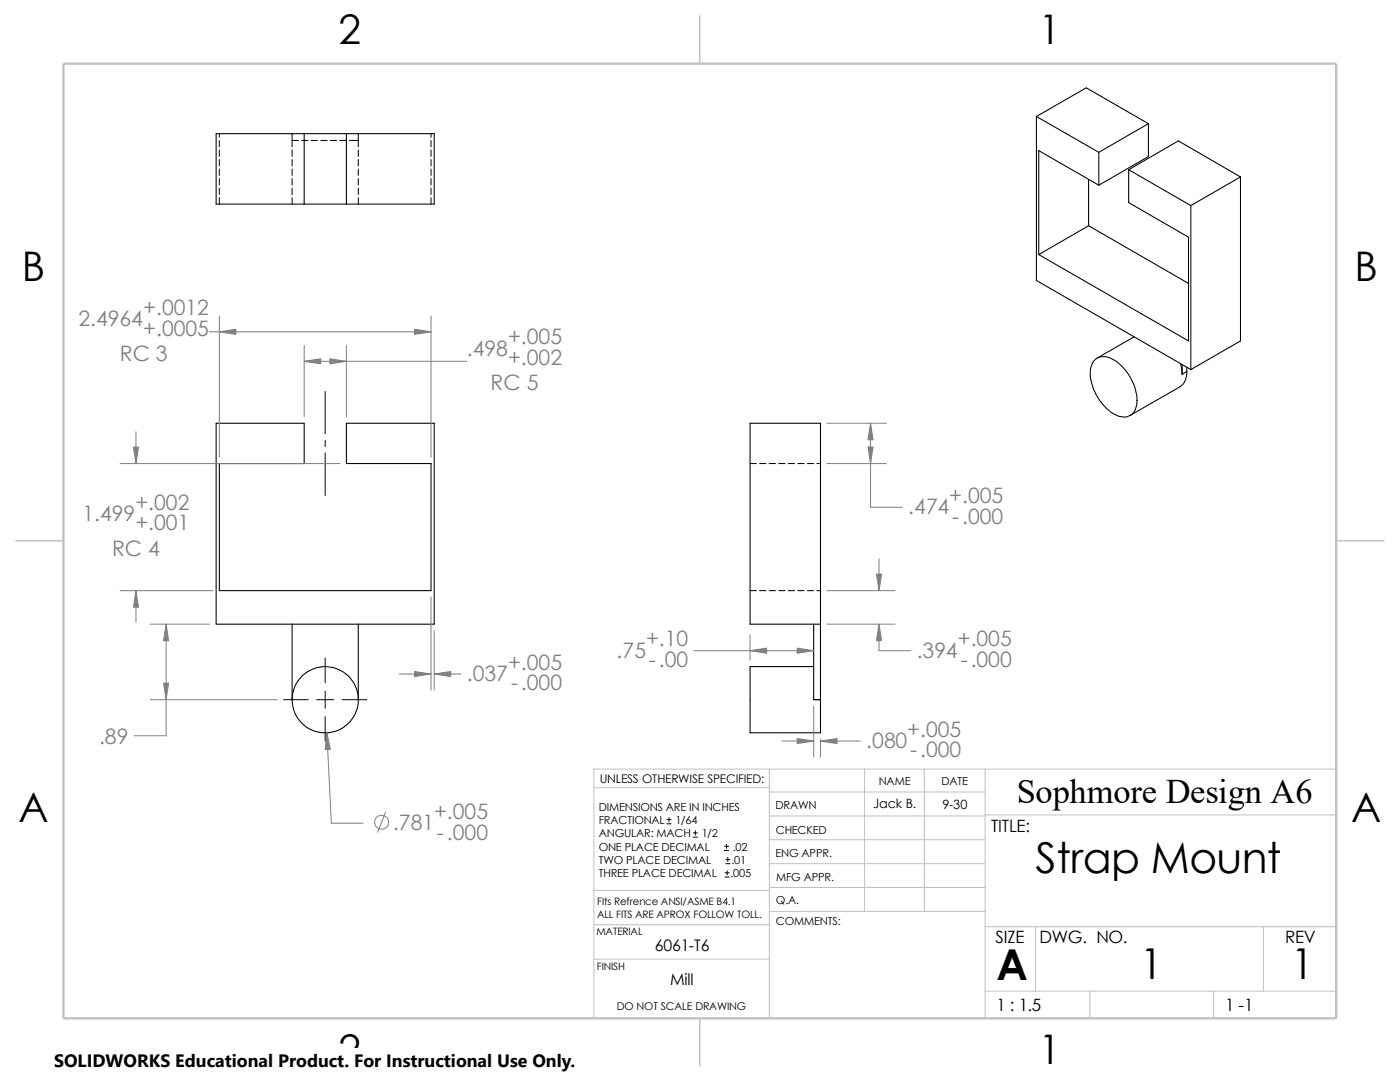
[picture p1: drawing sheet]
<svg xmlns="http://www.w3.org/2000/svg" width="279mm" height="216mm" viewBox="0 0 279 216" stroke-linecap="round" stroke-linejoin="round" font-family="sans-serif">
<g fill="none" stroke="#c0c0c0" stroke-width=".2">
<path d="M118.5 157.2h35M153.5 158h43.1M153.5 153.5v49.7M172.6 153.5v28.4M184.4 153.5v28.4M196.6 153.5v49.7M266.7 153.5h-148.2v49.7M118.5 177.7h35.1M153.5 172.3h43.1M153.5 177.1h43.1M153.5 167.6h43.1M153.5 162.8h43.1"/>
<path d="M196.6 162.6h70.1M118.5 191.4h35M118.5 184.5h35.1M153.6 181.9h43M196.6 184.9h70.1M196.6 197.8h70.1M206.7 184.9v12.9M217.5 197.8v5.4M242.2 197.8v5.4M252.1 184.9v12.9"/>
</g>
<path d="M139.7 3.2v9.5M3.1 107.9h9.6M266.7 107.9h9.5M139.7 203.2v9.5" fill="none" stroke="#c0c0c0" stroke-width=".21"/>
<path d="M12.7 12.7h254v190.5h-254z" fill="none" stroke="#c0c0c0" stroke-width=".47"/>
<g fill="none" stroke="#000" stroke-width=".21">
<path d="M43.1 26.7h43.6v14h-43.6zM60.7 26.7v14M69.1 26.7v14M206.8 23.2v32.8l30.9 17.7M206.8 23.2l12.5 7.2M206.8 23.2l10-5.7 12.4 7.2M217.3 35.8v9.2M219.3 30.4v6.6M219.3 37l-12-6.9v20.7M225.3 33.9v6.5l11.9 6.9v20.7l-29.9-17.2M225.3 33.9l12.4 7.1M225.3 33.9l9.9-5.8 12.4 7.2"/>
<path d="M229.2 24.7l-9.9 5.7M229.2 24.7v6.5l-9.9 5.8M247.6 35.3l-9.9 5.7M247.6 35.3v32.7l-9.9 5.7M217.3 45l-10 5.8M217.3 45l19.9 11.6M237.7 41v32.7M218.2 72.1a3 3 0 0 1 4.3-.2 10.1 10.1 0 0 1 4.4 8.9 2.72 2.72 0 0 1-4.4 1.9 10 10 0 0 1-4.9-9.1zM226.3 67.2l-7.4 4.3M235.6 72.6l.3 2.1M235.9 72.8v1.9M236.9 74.1a3.4 3.4 0 0 1-1.4 3.1l-9.9 5.7"/>
<path d="M236.9 74.1l-1 .6M236.9 73.3v.8M43.1 84.5h17.6v8h-16.9v25.4h42.2v-25.4h-16.9v-8h17.6v40h-43.6zM58.3 124.5v15.1M71.5 124.5v15.1M162.4 133h-12.7v13.2h14v-6.6M162.4 124.5v15.1h1.3M163.7 124.5h-14v-40h14v55.1"/>
<circle cx="64.9" cy="139.6" r="6.6"/>
</g>
<g fill="none" stroke="#000" stroke-width=".2">
<path d="M43.8 26.7v.7M43.8 28v1.3M43.8 29.9v1.3M43.8 31.8v1.3M43.8 33.7v1.3M43.8 35.6v1.3M43.8 37.5v1.3M43.8 39.5v1.2M58.3 26.7v2.6M58.3 29.9v1.3M58.3 31.8v1.3M58.3 33.7v1.3"/>
<path d="M58.3 35.6v1.3M58.3 37.5v1.3M58.3 39.5v1.2M58.3 28h1.3M60.2 28h1.3M62.1 28h1.3M64 28h1.3M65.9 28h1.3M67.8 28h1.3M69.7 28h1.8M71.5 26.7v2.6M71.5 29.9v1.3"/>
<path d="M71.5 31.8v1.3M71.5 33.7v1.3M71.5 35.6v1.3M71.5 37.5v1.3M71.5 39.5v1.2M86 26.7v.7M86 28v1.3M86 29.9v1.3M86 31.8v1.3M86 33.7v1.3M86 35.6v1.3M86 37.5v1.3"/>
<path d="M86 39.5v1.2M64.9 78.1v8.5M64.9 87.8v1.3M64.9 90.4v8.4M149.7 92.5h1.3M151.6 92.5h1.3M153.5 92.5h1.3M155.4 92.5h1.3M157.3 92.5h1.3M159.2 92.5h1.3M161.1 92.5h1.3M163 92.5h.7"/>
<path d="M149.7 117.9h1.3M151.6 117.9h1.3M153.5 117.9h1.3M155.4 117.9h1.3M157.3 117.9h1.3M159.2 117.9h1.3M161.1 117.9h1.3M163 117.9h.7M56.6 139.6h4.9M63.2 139.6h3.4M64.9 131.3v4.9M64.9 137.9v3.4"/>
<path d="M68.3 139.6h4.9M162.4 139.6h1.3M64.9 143v4.9M133.1 164.4h.8M133.1 163.5h.8M133.5 163.2v.8M138.3 167h.9M138.3 166.2h.9M138.8 165.8v.8M144.6 169.7h.8M144.6 168.9h.8M144.7 175h.8"/>
<path d="M144.7 174.2h.8M144.9 172.3h.8M144.9 171.5h.8M145 168.4v.9M145.1 173.7v.9M145.2 171.1v.8"/>
</g>
<g fill="none" stroke="#808080" stroke-width=".2">
<path d="M41.7 66.2h44.3M43.8 63v28.2M60.7 68.9v14.3M60.7 72.1h32.5M69.1 68.9v14.3M86 63v28.2M24 92.5h43.9M27.1 86.1v6.4M165 92.5h11.9M165 84.5h11.9M173.7 84.5v16.7h6.4M24 117.9h18.5"/>
<path d="M27.1 117.9v6.3M86 119.1v18.6M165 117.9h13.6M175.4 111.5v6.4M30 124.5h11.9M30 139.6h25.3M33.1 124.5v22.3h-6.3M79.7 134.5h6.3M86.7 125.8v11.9M86.7 134.5h5.3M138.5 129.8h23.9M149.7 126.7v5"/>
<path d="M165 124.5h13.6M175.4 124.5v5.3h6.4M65.2 146.2l.9 18.1h6.4M156 147.9h6.4M162.4 140.9v10.1M163.7 147.5v3.5M163.7 147.9h8M77 162.1l-1.6 4"/>
<circle cx="76.2" cy="164.1" r="1.4"/>
</g>
<g fill="#808080" stroke="#808080" stroke-width=".2">
<path d="M173.2 89.2h1l-.5 3.3z"/>
<path d="M173.7 84.5l.5 3.3h-1z"/>
<path d="M159.1 147.4l3.3 .5-3.3 .5z"/>
<path d="M163.7 147.9l3.3-.5v1z"/>
<path d="M149.7 129.8l3.3-.5v1z"/>
<path d="M159.1 129.3l3.3 .5-3.3 .5z"/>
<path d="M174.9 114.6h1l-.5 3.3z"/>
<path d="M175.4 124.5l.5 3.3h-1z"/>
<path d="M32.6 136.3h1.1l-.6 3.3z"/>
<path d="M33.1 124.5l.6 3.3h-1.1z"/>
<path d="M65.8 71.6l3.3 .5-3.3 .5z"/>
<path d="M65.2 146.2l.7 3.3-1 .1z"/>
<path d="M60.7 72.1l3.3-.5v1z"/>
<path d="M27.1 117.9l.5 3.3h-1z"/>
<path d="M26.6 89.2h1l-.5 3.3z"/>
<path d="M43.8 66.2l3.3-.5v1z"/>
<path d="M82.7 65.7l3.3 .5-3.3 .5z"/>
<path d="M86.7 134.5l3.3-.5v1z"/>
<path d="M82.7 134l3.3 .5-3.3 .5z"/>
</g>
<path d="M10.8 209.2h104.1v6.7h-104.1z" fill="#fff"/>
<g font-size="8.5">
<text x="206.7" y="174.1">Strap Mount</text>
<text x="198.8" y="195.5">A</text>
<text x="227.5" y="195.3">1</text>
<text x="257.6" y="195.3">1</text>
</g>
<g font-size="8.1">
<text x="67.6" y="8.8">2</text>
<text x="207.3" y="8.8">1</text>
<text x="4.4" y="56.1">B</text>
<text x="270.3" y="56.1">B</text>
<text x="3.7" y="164.1">A</text>
<text x="269.6" y="164.1">A</text>
<text x="67.6" y="212.3">2</text>
<text x="207.3" y="212.3">1</text>
</g>
<text font-size="6.9" x="202.9" y="160.1">Sophmore Design A6</text>
<g font-size="4.2" fill="#808080">
<text x="15.7" y="65.1">2.4964</text>
<text x="28.6" y="62.9">+.0012</text>
<text x="28.6" y="67">+.0005</text>
<text x="93.2" y="71">.498</text>
<text x="101.4" y="68.7">+.005</text>
<text x="23.9" y="72">RC 3</text>
<text x="97.9" y="77.9">RC 5</text>
<text x="101.4" y="72.8">+.002</text>
<text x="27" y="101.7">+.002</text>
<text x="189.4" y="100.4">+.005</text>
<text x="16.5" y="104">1.499</text>
<text x="27" y="105.8">+.001</text>
<text x="181.3" y="102.6">.474</text>
<text x="190" y="104.5">-.000</text>
<text x="22.4" y="110.9">RC 4</text>
<text x="123.1" y="131.3">.75</text>
<text x="128.9" y="129">+.10</text>
<text x="183" y="131.3">.394</text>
<text x="191.2" y="129">+.005</text>
<text x="93.2" y="135.9">.037</text>
<text x="101.4" y="133.6">+.005</text>
<text x="102" y="137.8">-.000</text>
<text x="129.5" y="133.1">-.00</text>
<text x="191.7" y="133.1">-.000</text>
<text x="19.8" y="148.5">.89</text>
<text x="172.9" y="149.3">.080</text>
<text x="181.1" y="147">+.005</text>
<text x="181.7" y="151.1">-.000</text>
<text x="78.4" y="165.7">.781</text>
<text x="86.7" y="163.4">+.005</text>
<text x="87.2" y="167.5">-.000</text>
</g>
<text font-size="3.6" x="10.8" y="213">SOLIDWORKS Educational Product. For Instructional Use Only.</text>
<g font-size="3.4">
<text x="197.8" y="166">TITLE:</text>
<text x="198.7" y="188.1">SIZE</text>
<text x="207.5" y="188.1">DWG. NO.</text>
<text x="256.5" y="188.2">REV</text>
<text x="198.8" y="201.7">1 : 1.5</text>
<text x="244.5" y="201.7">1 -1</text>
</g>
<g font-size="3.2">
<text x="130.7" y="189.8">6061-T6</text>
<text x="133.7" y="196.6">Mill</text>
</g>
<g font-size="2.5">
<text x="174.3" y="161.3">Jack B.</text>
<text x="188.1" y="161.4">9-30</text>
</g>
<text font-size="2.4" x="119.7" y="156.2">UNLESS OTHERWISE SPECIFIED:</text>
<g font-size="2.2">
<text x="119.5" y="161.8">DIMENSIONS ARE IN INCHES</text>
<text x="154.8" y="161.5">DRAWN</text>
<text x="175.4" y="156.7">NAME</text>
<text x="187.9" y="156.7">DATE</text>
<text x="119.5" y="164.4">FRACTIONAL</text>
<text x="119.5" y="167.1">ANGULAR: MACH</text>
<text x="134.8" y="164.4">1/64</text>
<text x="140" y="167.1">1/2</text>
<text x="154.8" y="166.3">CHECKED</text>
<text x="119.5" y="169.8">ONE PLACE DECIMAL</text>
<text x="119.5" y="172.4">TWO PLACE DECIMAL</text>
<text x="146" y="172.4">.01</text>
<text x="146.3" y="169.8">.02</text>
<text x="154.8" y="171">ENG APPR.</text>
<text x="119.5" y="175">THREE PLACE DECIMAL</text>
<text x="145.8" y="175">.005</text>
<text x="154.9" y="175.7">MFG APPR.</text>
<text x="154.9" y="180.5">Q.A.</text>
<text x="154.9" y="184.7">COMMENTS:</text>
</g>
<text font-size="2.1" x="123.1" y="201.6">DO NOT SCALE DRAWING</text>
<g font-size="2">
<text x="119.2" y="180.6">FIts Refrence ANSI/ASME B4.1</text>
<text x="119.2" y="183.1">ALL FITS ARE APROX FOLLOW TOLL.</text>
<text x="119" y="186.6">MATERIAL</text>
<text x="119.1" y="193.5">FINISH</text>
</g>
</svg>
